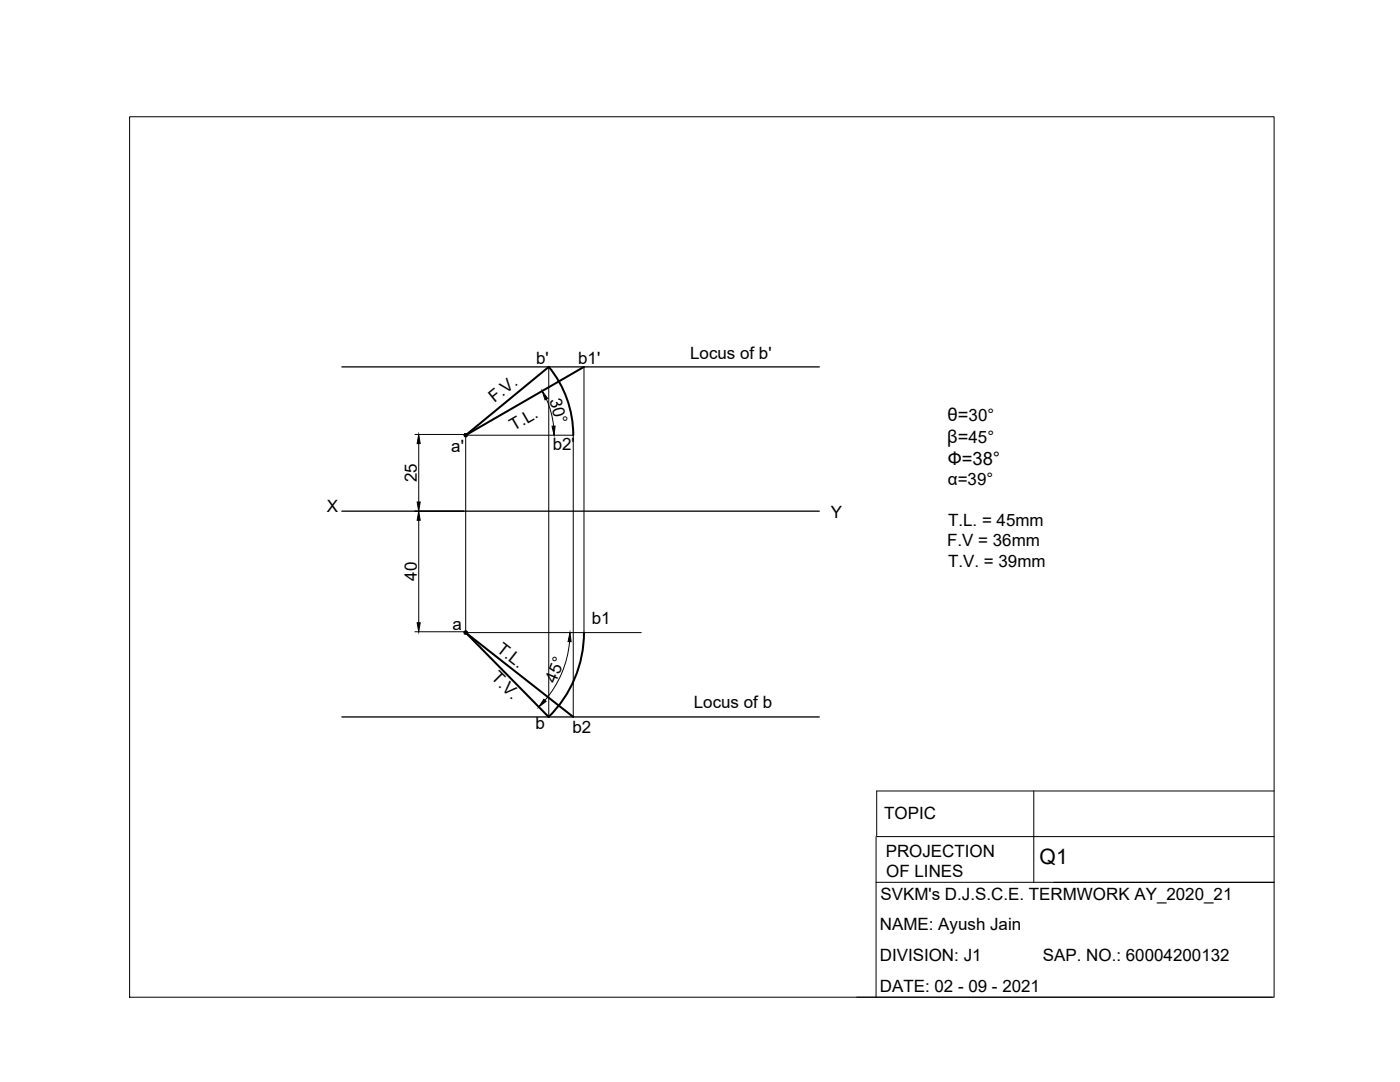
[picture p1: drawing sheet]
<svg xmlns="http://www.w3.org/2000/svg" width="279mm" height="216mm" viewBox="0 0 279 216" stroke-linecap="round" stroke-linejoin="round" font-family="sans-serif">
<!-- layer: 0 -->
<path d="M68.2 73.2h95.3M68.2 102h95.3M68.2 143.1h95.3" fill="none" stroke="#000" stroke-width=".25"/>
<g fill="#000" stroke="#000" stroke-width=".2">
<path d="M92.6 86.8l.1 .2 .2-.2zM92.7 87l.2-.2-.1 .3zM92.9 86.8l-.1 .3h.1z"/>
<path d="M92.8 86.6l.1 .2v-.3zM92.8 86.6l.1 .2-.2-.1zM92.7 86.7l-.1 .1h.3z"/>
<path d="M92.9 86.8v.3h.2zM92.9 86.8l.3 .2-.1 .1zM92.9 86.8l.3 .2v-.2z"/>
<path d="M92.9 86.8h.3v-.1zM93.1 86.6l.1 .1-.3 .1zM92.9 86.5v.3l.2-.2z"/>
<path d="M92.6 126.2l.1 .2 .2-.2zM92.7 126.4l.2-.2-.1 .3zM92.9 126.2l-.1 .3h.1z"/>
<path d="M92.8 126l.1 .2v-.3zM92.8 126l.1 .2-.2-.1zM92.7 126.1l-.1 .1h.3z"/>
<path d="M92.9 126.2v.3h.2zM92.9 126.2l.3 .2-.1 .1zM92.9 126.2l.3 .2v-.2z"/>
<path d="M92.9 126.2h.3v-.1zM93.1 126l.1 .1-.3 .1zM92.9 125.9v.3l.2-.2z"/>
</g>
<!-- layer: PROJECTION -->
<path d="M109.5 73.2v69.8M116.5 73.2v53M92.9 86.8v39.4h35.1M114.4 86.8v56.3" fill="none" stroke="#000" stroke-width=".2"/>
<!-- layer: Object -->
<path d="M116.5 73.2l-23.6 13.6 16.6-13.6a21.5 21.5 0 0 1 4.9 13.6M116.5 126.2a23.6 23.6 0 0 1-7 16.9M109.5 143.1l-16.6-16.9 21.5 16.9" fill="none" stroke="#000" stroke-width=".4"/>
<!-- layer: centre -->
<path d="M92.9 86.8h21.5" fill="none" stroke="#000" stroke-width=".2"/>
<!-- layer: dimension -->
<path d="M109 79.6a17.6 17.6 0 0 1 1.5 5.4M82.8 86.7h9.8M83.6 88.5v11.7M82.8 102h9.8M83.6 103.8v20.5M82.8 126.1h9.8M113.7 128a20.8 20.8 0 0 1-4.9 11.7" fill="none" stroke="#000" stroke-width=".2"/>
<path d="M108.2 78l1.1 1.5-.5 .3zM83.6 86.7l.3 1.8h-.7zM110.2 85h.6l-.2 1.8zM83.2 100.2h.7l-.3 1.8zM83.6 102l.3 1.8h-.7zM83.2 124.3h.7l-.3 1.8zM108.5 139.5l.5 .4-1.5 1.2zM113.7 126.2l.3 1.9-.6-.1z" fill="#000" stroke="#000" stroke-width=".2"/>
<!-- layer: TEMPLATE -->
<path d="M25.9 23.3h228.4v175.7h-228.4zM206.3 157.8v18.3M254.3 157.8h-79.3v9.1h79.3M174.8 166.9v9.2M210.3 176.1h44h-79.5v22.9M171 199h82.9" fill="none" stroke="#000" stroke-width=".2"/>
<text font-size="4.2" x="207.5" y="172.5">Q1</text>
<g font-size="3.7">
<text x="189" y="88.4">β=45°</text>
<text x="189.1" y="84.1">θ=30°</text>
<text x="189.1" y="92.7">Ф=38°</text>
</g>
<g font-size="3.4">
<text x="137.7" y="71.7">Locus of b'</text>
<text x="107" y="72.7">b'</text>
<text x="115.4" y="72.7">b1'</text>
<text x="98.7" y="80.5" transform="rotate(-39 98.7 80.5)">F.V.</text>
<text x="109.7" y="79.7" transform="rotate(75 109.7 79.7)">30°</text>
<text x="102.6" y="86" transform="rotate(-30 102.6 86)">T.L.</text>
<text x="110.3" y="89.7">b2'</text>
<text x="90.1" y="90.2">a'</text>
<text x="83.2" y="96.2" transform="rotate(-90 83.2 96.2)">25</text>
<text x="189.2" y="96.9">α=39°</text>
<text x="65.2" y="102.1">X</text>
<text x="165.8" y="103.3">Y</text>
<text x="189.2" y="104.9">T.L. = 45mm</text>
<text x="189" y="109">F.V = 36mm</text>
<text x="189.2" y="113">T.V. = 39mm</text>
<text x="83.2" y="115.9" transform="rotate(-90 83.2 115.9)">40</text>
<text x="90.3" y="125.8">a</text>
<text x="118.1" y="124.6">b1</text>
<text x="98.9" y="129.9" transform="rotate(38 98.9 129.9)">T.L.</text>
<text x="97.9" y="135.4" transform="rotate(45 97.9 135.4)">T.V.</text>
<text x="110.9" y="136.4" transform="rotate(-67 110.9 136.4)">45°</text>
<text x="138.5" y="141.2">Locus of b</text>
<text x="106.8" y="145.5">b</text>
<text x="114.2" y="146.3">b2</text>
<text x="176.4" y="163.5">TOPIC</text>
<text x="176.8" y="170.9">PROJECTION</text>
<text x="175.7" y="179.5">SVKM's D.J.S.C.E. TERMWORK AY_2020_21</text>
<text x="176.9" y="175">OF LINES</text>
<text x="175.6" y="185.6">NAME: Ayush Jain</text>
<text x="175.6" y="191.7">DIVISION: J1</text>
<text x="208.1" y="191.7">SAP. NO.: 60004200132</text>
<text x="175.6" y="197.9">DATE: 02 - 09 - 2021</text>
</g>
</svg>
